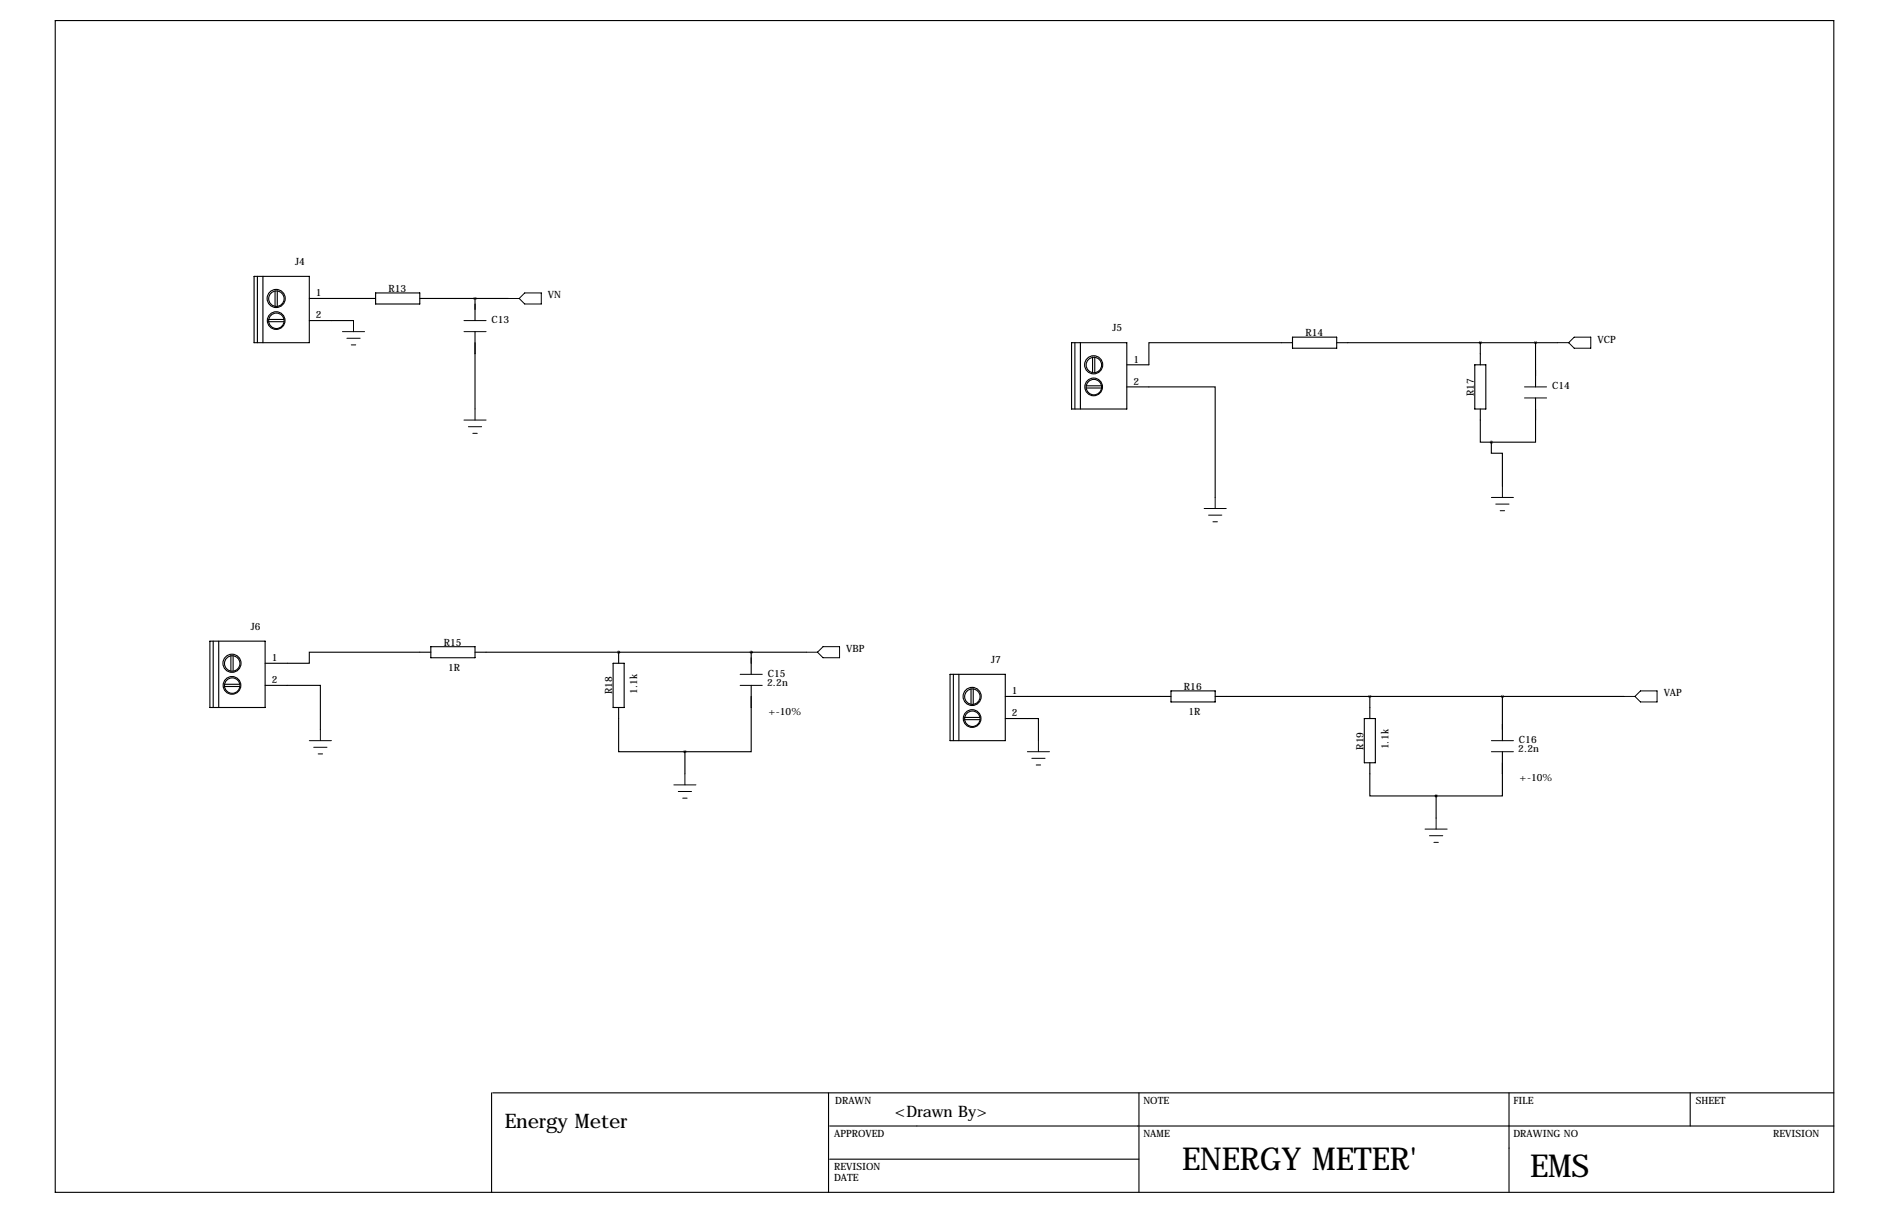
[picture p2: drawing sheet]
<svg xmlns="http://www.w3.org/2000/svg" width="432mm" height="279mm" viewBox="0 0 432 279" stroke-linecap="round" stroke-linejoin="round" font-family="sans-serif">
<g fill="none" stroke="#000" stroke-width=".25">
<path d="M12.7 4.7h408.9v269.3h-408.9zM58.4 63.5h12.7v15.2h-12.7zM59.2 63.5v15.2M60.5 63.5v15.2M61.7 73.4h3.6M61.7 73.9h3.6M63.2 66.8v3.6M63.8 66.8v3.6M71.1 68.6h15.3M71.1 73.7h10.2M86.4 67.3h10.1v2.5h-10.1zM96.5 68.6h20.3"/>
<path d="M109.2 68.6h.1M109.2 68.6v5.1M109.2 76.2v17.8M246.4 78.7h12.7v15.3h-12.7zM247.1 78.7v15.3M248.4 78.7v15.3M297.2 78.7h-33v5.1h-5.1M297.2 77.5h10.1v2.5h-10.1zM307.3 78.7h50.8M340.4 78.7v5.1M353.1 78.7v10.2M249.7 88.6h3.5"/>
<path d="M249.7 89.2h3.5M251.2 82v3.6M251.7 82v3.6M259.1 88.9h20.3v25.4M339.1 83.8h2.5v10.2h-2.5zM340.4 94v7.6h2.5M353.1 91.4v10.2h-10.2M342.9 101.6v2.5h2.5v7.7M48.3 147.3h12.7v15.3h-12.7zM49 147.3v15.3M50.3 147.3v15.3M51.6 157.2h3.5"/>
<path d="M51.6 157.7h3.5M53.1 150.6v3.6M53.6 150.6v3.6M61 157.5h12.7v10.1M99.1 149.9h-28v2.5h-10.1M99.1 148.6h10.1v2.5h-10.1zM109.2 149.9h76.2M141 152.4h2.5v10.2h-2.5zM142.2 149.9h.1M142.2 149.9v2.5M172.7 157.5v15.2h-15.2M172.7 149.9h.1"/>
<path d="M172.7 149.9v5M218.4 154.9h12.7v15.3h-12.7zM219.2 154.9v15.3M220.5 154.9v15.3M223.3 158.2v3.6M223.8 158.2v3.6M269.2 158.8h10.2v2.5h-10.2zM142.2 162.6v10.1h15.3M157.5 172.7v5.1M221.7 164.8h3.6M221.7 165.4h3.6M231.1 165.1h7.7v5.1"/>
<path d="M231.1 160h38.1M279.4 160h94M313.7 165.1h2.5v10.2h-2.5zM315 175.3v7.6h15.2M315 160v5.1M345.4 172.7v10.2h-15.2M345.4 160v10.2M330.2 182.9v5.1M113 251.1v22.9M113.3 251.1h308.3M190.5 251.1v22.9M190.8 258.7h230.8"/>
<path d="M261.9 251.1v22.9M347 251.1v22.9M388.6 251.1v7.6M190.8 266.3h71.1"/>
<circle cx="63.5" cy="73.7" r="2.03"/>
<circle cx="63.5" cy="68.6" r="2.08"/>
<circle cx="63.6" cy="73.7" r="1.78"/>
<circle cx="63.6" cy="68.6" r="1.78"/>
<circle cx="251.5" cy="88.9" r="2.03"/>
<circle cx="251.5" cy="83.8" r="2.08"/>
<circle cx="251.5" cy="83.9" r="1.78"/>
<circle cx="251.5" cy="89" r="1.78"/>
<circle cx="53.3" cy="157.5" r="2.03"/>
<circle cx="53.3" cy="152.4" r="2.08"/>
<circle cx="53.4" cy="157.5" r="1.78"/>
<circle cx="53.4" cy="152.5" r="1.78"/>
<circle cx="223.5" cy="165.1" r="2.03"/>
<circle cx="223.5" cy="160" r="2.08"/>
<circle cx="223.6" cy="160.1" r="1.78"/>
<circle cx="223.6" cy="165.2" r="1.78"/>
</g>
<g fill="none" stroke="#000" stroke-width=".23">
<path d="M78.7 76.2h5.1M79.8 77.7h3M80.8 79.2h1M81.3 73.7v2.5M106.7 73.7h5.1M106.7 76.2h5.1M116.8 68.6h2.6M120.6 67.3h3.9v2.5h-3.9l-1.2-1.2zM358.1 78.7h2.6M361.9 77.5h3.9v2.5h-3.9l-1.2-1.3zM106.7 96.5h5.1M107.7 98h3"/>
<path d="M108.7 99.6h1M109.2 94v2.5M350.5 88.9h5.1M350.5 91.4h5.1M276.9 116.8h5M277.9 118.4h3M278.9 119.9h1M279.4 114.3v2.5M342.9 114.3h5.1M343.9 115.8h3.1M344.9 117.3h1M345.4 111.8v2.5"/>
<path d="M170.2 154.9h5.1M170.2 157.5h5.1M185.4 149.9h2.6M188 149.9l1.2-1.3h3.8v2.5h-3.8zM377.2 158.8h3.8v2.5h-3.8l-1.3-1.3zM71.1 170.2h5.1M72.1 171.7h3.1M73.2 173.2h1M73.7 167.6v2.6M157.5 177.8v2.5M236.2 172.7h5.1M237.2 174.2h3.1"/>
<path d="M238.3 175.8h1M238.8 170.2v2.5M342.9 170.2h5.1M342.9 172.7h5.1M373.4 160h2.5M154.9 180.3h5.1M156 181.9h3M157 183.4h1M327.7 190.5h5M328.7 192h3M329.7 193.5h1M330.2 188v2.5"/>
</g>
<path d="M340.3 78.7a.05 .05 0 0 0 .1 0 .05 .05 0 0 0-.1 0zM142.2 149.9a.05 .05 0 0 0 .1 0 .05 .05 0 0 0-.1 0zM314.9 160a.05 .05 0 0 0 .1 0 .05 .05 0 0 0-.1 0zM353 78.7a.05 .05 0 0 0 .1 0 .05 .05 0 0 0-.1 0zM345.4 160a.05 .05 0 0 0 .1 0 .05 .05 0 0 0-.1 0z" fill="#000" stroke="#000" stroke-width=".63"/>
<g font-size="7.3">
<text x="271.8" y="268.9">ENERGY METER'</text>
<text x="351.8" y="270.5">EMS</text>
</g>
<text font-size="4.6" x="116.1" y="259.2">Energy Meter</text>
<text font-size="3.6" x="205.7" y="256.7">&lt;Drawn By&gt;</text>
<g font-size="2.3">
<text x="67.9" y="60.9">J4</text>
<text x="72.6" y="68.1">1</text>
<text x="89.3" y="67.1">R13</text>
<text x="126" y="68.6">VN</text>
<text x="72.6" y="73.2">2</text>
<text x="113" y="74.2">C13</text>
<text x="255.8" y="76.1">J5</text>
<text x="300.2" y="77.3">R14</text>
<text x="260.6" y="83.3">1</text>
<text x="367.3" y="78.7">VCP</text>
<text x="260.6" y="88.4">2</text>
<text x="356.9" y="89.4">C14</text>
<text x="338.9" y="91" transform="rotate(-90 338.9 91)">R17</text>
<text x="57.7" y="144.7">J6</text>
<text x="102" y="148.4">R15</text>
<text x="194.6" y="149.9">VBP</text>
<text x="62.5" y="151.9">1</text>
<text x="103.1" y="154.1">1R</text>
<text x="176.5" y="155.4">C15</text>
<text x="227.9" y="152.3">J7</text>
<text x="62.5" y="157">2</text>
<text x="140.8" y="159.6" transform="rotate(-90 140.8 159.6)">R18</text>
<text x="146.5" y="159.5" transform="rotate(-90 146.5 159.5)">1.1k</text>
<text x="176.4" y="157.6">2.2n</text>
<text x="232.7" y="159.5">1</text>
<text x="272.2" y="158.5">R16</text>
<text x="382.5" y="160">VAP</text>
<text x="176.7" y="164.2">+-10%</text>
<text x="232.7" y="164.6">2</text>
<text x="273.2" y="164.3">1R</text>
<text x="313.5" y="172.3" transform="rotate(-90 313.5 172.3)">R19</text>
<text x="319.2" y="172.2" transform="rotate(-90 319.2 172.2)">1.1k</text>
<text x="349.1" y="172.8">2.2n</text>
<text x="349.2" y="170.7">C16</text>
<text x="349.4" y="179.4">+-10%</text>
<text x="192" y="253.6">DRAWN</text>
<text x="262.9" y="253.6">NOTE</text>
<text x="348" y="253.6">FILE</text>
<text x="389.9" y="253.6">SHEET</text>
<text x="191.8" y="261.3">APPROVED</text>
<text x="262.9" y="261.3">NAME</text>
<text x="348" y="261.3">DRAWING NO</text>
<text x="407.7" y="261.3">REVISION</text>
<text x="191.8" y="268.9">REVISION</text>
<text x="191.8" y="271.4">DATE</text>
</g>
</svg>
